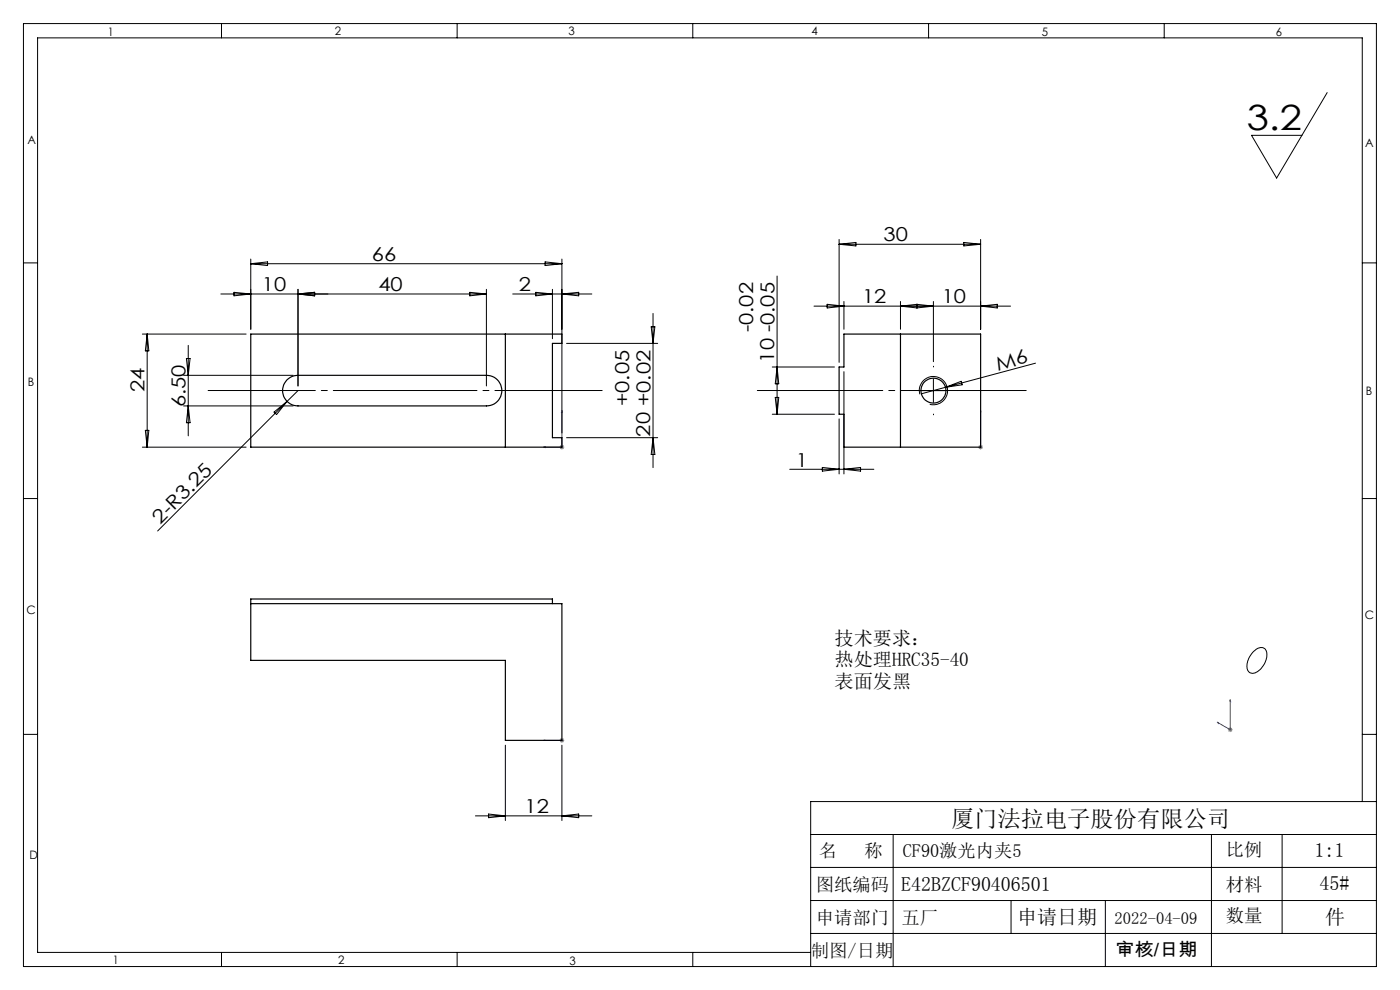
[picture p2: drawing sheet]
<svg xmlns="http://www.w3.org/2000/svg" width="297mm" height="210mm" viewBox="0 0 297 210" stroke-linecap="round" stroke-linejoin="round" font-family="sans-serif">
<g fill="none" stroke="#00f" stroke-width=".21">
<path d="M115.3 94.9l.4-.2v.3zM119.2 87.1l.1 .4h-.2zM119.2 87.1v7.8h-3.9M208 94.7v.3zM208 87.1v.4v-.4M208 94.9h.1M208 87.1v7.8M115.3 157h.4h-.4M115.3 157h3.9M119.1 157h.2zM119.2 157h.1M258.2 153.2l.3 .1v.1z"/>
<path d="M261 148.4v6.4l-2.8-1.6M261 148.4l.1 .4-.2-.1z"/>
</g>
<g fill="none" stroke="#808080" stroke-width=".21">
<path d="M118.7 94.9h1M118.9 94.5l.7 .7M119.2 94.4v.9M119.6 94.5l-.7 .7M207.5 94.9h1M207.7 94.5l.7 .7M208 94.4v.9M208.4 94.5l-.7 .7M118.7 157h1M118.9 156.7l.7 .7M119.2 156.6v1M119.6 156.7l-.7 .7"/>
<path d="M260.5 154.8h1M260.6 154.4l.7 .7M261 154.3v1M261.3 154.4l-.7 .7"/>
</g>
<g fill="none" stroke="#000" stroke-width=".21">
<path d="M5 5h287v200h-287zM47 5v3M97 5v3M147 5v3M197 5v3M247 5v3M281.6 19.6l-10.8 18.2-5.3-9.1h10.7M5 55.8h3M53.2 55v14.8M53.2 55.9h66M53.2 55.9l3.6-.3v.7zM115.6 55.6l3.6 .3-3.6 .4z"/>
<path d="M119.2 55v36.9M164.9 58.6v29.3M178 50.8v26.1M178 51.8h30M178 51.8l3.6-.4v.8zM204.5 51.4l3.5 .4-3.5 .4zM208 50.8v19M289 55.8h3M30.2 70.9h22M31.2 70.9v24M31.2 70.9l.4 3.5h-.8zM38.9 79.6h23.3"/>
<path d="M39.5 76.1h.8l-.4 3.5zM39.9 73.3v19.2M46.8 62.4h56.4M49.6 62l3.6 .4-3.6 .4zM63.2 61.4v20.5M63.2 62.4l3.5-.4v.8zM99.7 62l3.5 .4-3.5 .4zM103.2 61.4v20.5M108.8 62.4h16.8M113.7 62l3.5 .4-3.5 .4zM117.2 61.4v10.5M119.2 62.4l3.6-.4v.8z"/>
<path d="M120.2 72.8h19.3M138.1 69.3h.8l-.4 3.5zM138.5 66.5v32.7M163.8 77.8h13.2M164.9 77.8l.3 3.6h-.7zM172.7 64.9h41.7M175.5 64.5l3.5 .4-3.5 .4zM179 64v5.8M179 78.8v21.7M191 64v5.8M191 64.9l3.6-.4v.8zM194.5 64.5l3.5 .4-3.5 .4z"/>
<path d="M198 64v12.7M208 64.9l3.6-.4v.8zM219.7 77l-19.1 5.2M30.2 94.9h22M30.8 91.3h.8l-.4 3.6zM38.9 86.1h23.3M39.9 86.1l.4 3.6h-.8zM58.1 87.4l2.8-2.2-2.2 2.7zM60.9 85.2l-27.5 27.4M63.2 82.9l-2.3 2.3M120.2 92.8h19.3M138.5 92.8l.4 3.6h-.8z"/>
<path d="M163.8 87.9h13.2M164.5 84.3h.7l-.3 3.6zM167.5 99.5h17.9M174.4 99.2l3.6 .3-3.6 .4zM178 88.9v11.6M179 99.5l3.6-.3v.7zM195.1 83.6a2.99 2.99 0 0 1 2.7-3.7 2.99 2.99 0 0 1 3.2 3.2 2.99 2.99 0 0 1-3.8 2.7M195.5 82.9h5M198 80.4v5M200.6 82.2l-5.1 1.3M200.6 82.2l3.3-1.3 .2 .7zM5 105.8h3"/>
<path d="M289 105.8h3M265.8 138.4a1.88 1.88 0 0 1 2.6-.7 3.9 3.9 0 0 1-1.6 4.7 1.34 1.34 0 0 1-1.7 .3 1.34 1.34 0 0 1-.6-1.6l.4-1.3zM5 155.8h3M107.2 158.1v16M119.2 158.1v16M289 155.8h3M100.9 173.1h24.7M103.6 172.7l3.6 .4-3.6 .4zM119.2 173.1l3.6-.4v.8zM172 177h120M189.5 177v28M257 177v28"/>
<path d="M272 177v21M289 170v-162h-281v194h164M292 170h-120v35M172 184h120M172 191h120M172 198h120M214.5 191v7M234.5 191v14M47 202v3M97 202v3M147 202v3"/>
</g>
<path d="M217.7 82.8h-57" fill="none" stroke="#000" stroke-width=".21" stroke-dasharray="30.5 1.3 1.3 1.3" stroke-dashoffset="3.9"/>
<path d="M44.1 82.8h83.6" fill="none" stroke="#000" stroke-width=".21" stroke-dasharray="30.5 1.3 1.3 1.3" stroke-dashoffset="7.7"/>
<path d="M198 77.8v-.1M193 82.8h-.1M198 87.8v.2M203 82.8h.2" fill="none" stroke="#000" stroke-width=".21" stroke-dasharray="30.5 1.3 1.3 1.3"/>
<g fill="#00f">
<path d="M115.3 94.9l.4 .1v-.3zM119.2 87.1l-.1 .4h.2z"/>
<path d="M115.3 157h.4zM119.1 157h.2z"/>
<path d="M258.2 153.2l.3 .2v-.1zM261 148.4l-.1 .3 .2 .1z"/>
<path d="M208 94.7v.3zM208 87.1v.4z"/>
</g>
<g fill="none" stroke="#000" stroke-width=".25">
<path d="M53.2 70.9h66v1.9h-2v20h2v2.1h-66zM107.2 70.9v24M179 70.9h29v24h-29v-7h-1v-10.1h1zM191 70.9v24M60.9 80.6l1-.7 1.3-.3h40a3.2 3.2 0 0 1 3.3 3.3 3.2 3.2 0 0 1-3.3 3.2h-40a3.2 3.2 0 0 1-3-2 3.2 3.2 0 0 1 .7-3.5zM53.2 128h66v29h-12v-16.9h-54v-13h64v.9"/>
<circle cx="198" cy="82.9" r="2.64"/>
</g>
<text font-size="7.4" x="264.5" y="27.7">3.2</text>
<text font-size="4.9" x="201.7" y="175.4">厦门法拉电子股份有限公司</text>
<g font-size="4.2">
<text x="278.9" y="181.8">1:1</text>
<text x="191.2" y="189.1">E42BZCF90406501</text>
<text x="280" y="188.7">45#</text>
<text x="215.8" y="195.9">申请日期</text>
<text x="281.1" y="196">件</text>
</g>
<g font-size="4.1">
<text x="187.4" y="51.2">30</text>
<text x="78.9" y="55.4">66</text>
<text x="55.5" y="61.8">10</text>
<text x="80.3" y="61.8">40</text>
<text x="110.1" y="61.8">2</text>
<text x="182.9" y="64.3">12</text>
<text x="199.8" y="64.3">10</text>
<text x="159.8" y="70.4" transform="rotate(-90 159.8 70.4)">-0.02</text>
<text x="164.2" y="76.9" transform="rotate(-90 164.2 76.9)">10 -0.05</text>
<text x="30.6" y="83.1" transform="rotate(-90 30.6 83.1)">24</text>
<text x="211.7" y="78.6" transform="rotate(-15 211.7 78.6)">M6</text>
<text x="39.4" y="86.3" transform="rotate(-90 39.4 86.3)">6.50</text>
<text x="133.5" y="86.1" transform="rotate(-90 133.5 86.1)">+0.05</text>
<text x="137.9" y="92.6" transform="rotate(-90 137.9 92.6)">20 +0.02</text>
<text x="168.8" y="99">1</text>
<text x="34" y="111.3" transform="rotate(-45 34 111.3)">2-R3.25</text>
<text x="177" y="136.9">技术要求：</text>
<text x="177" y="141.4">热处理HRC35-40</text>
<text x="177" y="145.9">表面发黑</text>
<text x="111.3" y="172.5">12</text>
</g>
<g font-size="3.9">
<text x="173.7" y="181.8">名</text>
<text x="183.4" y="181.8">称</text>
<text x="191.5" y="181.8">CF90激光内夹5</text>
<text x="260.1" y="181.5">比例</text>
<text x="173.1" y="189.1">图纸编码</text>
<text x="260.1" y="189">材料</text>
<text x="173.1" y="195.9">申请部门</text>
<text x="191.3" y="195.9">五厂</text>
<text x="260.1" y="195.6">数量</text>
<text x="172.1" y="203.1">制图/日期</text>
<text x="236.6" y="202.8">审核/日期</text>
</g>
<text font-size="3.5" x="236.4" y="195.9">2022-04-09</text>
<g font-size="2.5">
<text x="22.9" y="7.6">1</text>
<text x="71" y="7.5">2</text>
<text x="120.6" y="7.5">3</text>
<text x="172.2" y="7.5">4</text>
<text x="221" y="7.6">5</text>
<text x="270.7" y="7.5">6</text>
<text x="5.8" y="30.5">A</text>
<text x="289.6" y="31.2">A</text>
<text x="5.9" y="81.9">B</text>
<text x="289.8" y="83.8">B</text>
<text x="5.6" y="130.3">C</text>
<text x="289.5" y="131.2">C</text>
<text x="6.2" y="182.2">D</text>
<text x="23.9" y="204.5">1</text>
<text x="71.7" y="204.5">2</text>
<text x="120.8" y="204.6">3</text>
</g>
</svg>
